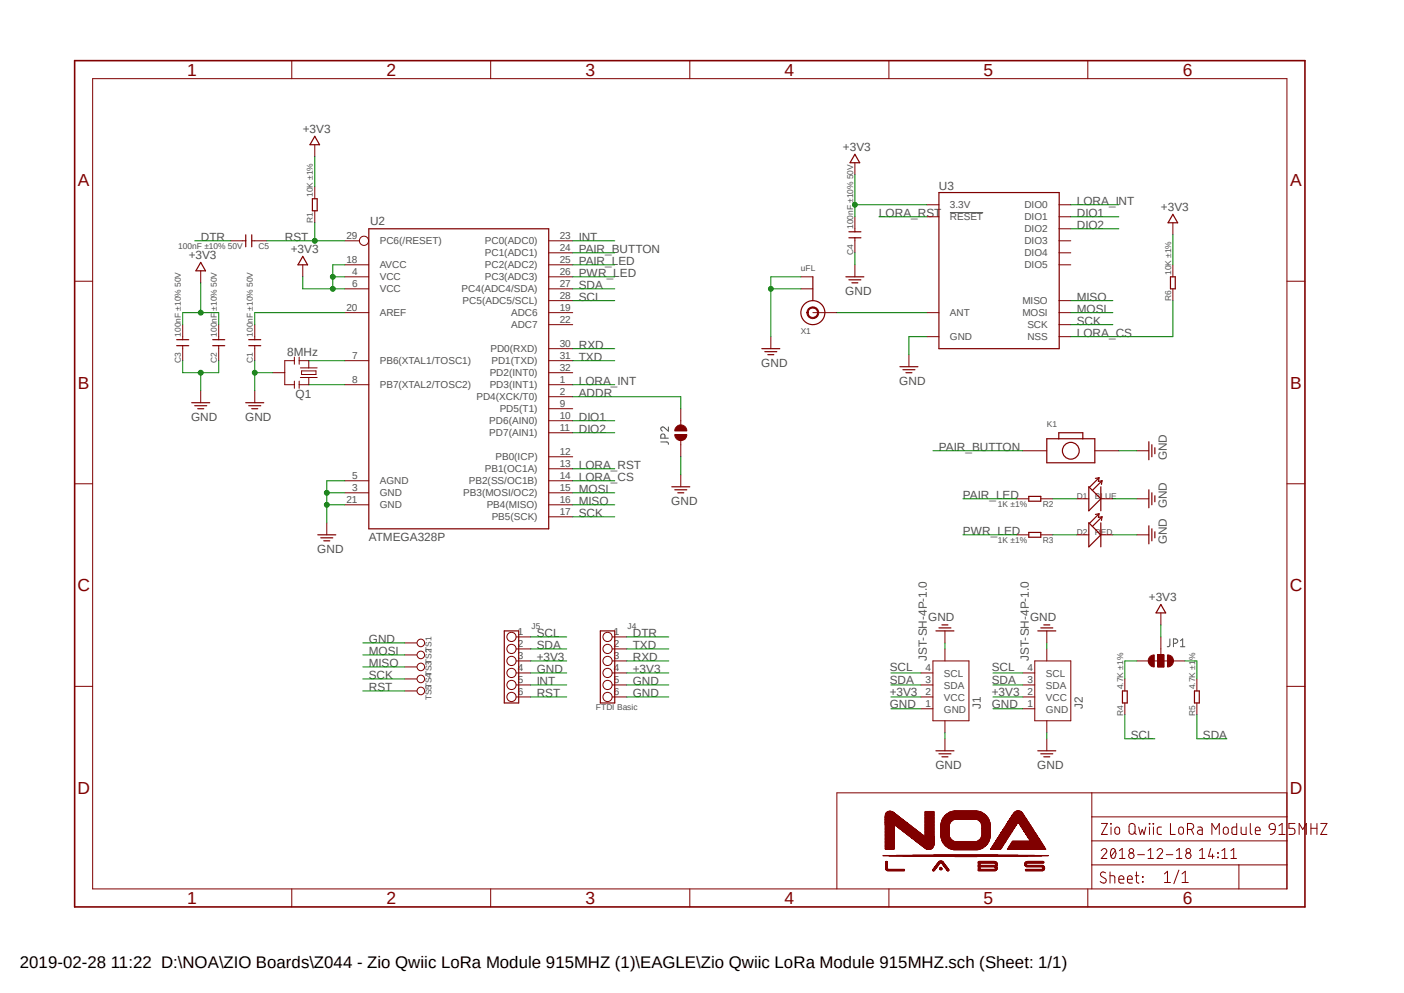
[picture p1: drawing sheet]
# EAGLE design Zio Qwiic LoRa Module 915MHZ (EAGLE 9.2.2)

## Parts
C1  100nF ±10% 50V  C-0603  [C0603]
C2  100nF ±10% 50V  C-0603  [C0603]
C3  100nF ±10% 50V  C-0603  [C0603]
C4  100nF ±10% 50V  C-0603  [C0603]
C5  100nF ±10% 50V  C-0603  [C0603]
D1  BLUE  LED'0603'  [LED-0603]
D2  RED  LED'0603'  [LED-0603]
J1  JST-SH-4P-1.0  [JST-SH-4P]
J2  JST-SH-4P-1.0  [JST-SH-4P]
J4  FTDI Basic  HEADER-6P-60/35MIL  [6P-2.54-60/35MIL]
J5  HEADER-6P-60/35MIL  [6P-2.54-60/35MIL]
JP1  SMT-JUMPER_3_2-NC_TRACE  [SMT-JUMPER_3_2-NC_TRACE]
JP2  JUMPER-SMT_2_NC_PASTE_NOCREM  [SMT-JUMPER_2_NC_PASTE_SILK_NOCREM]
K1  BOTTON-2PSKRKAEE020  [SKRKAEE020]
Q1  8MHz  RESONATORSMD  [RESONATOR-SMD]
R1  10K ±1%  R-0603  [R0603]
R2  1K ±1%  R-0603  [R0603]
R3  1K ±1%  R-0603  [R0603]
R4  4.7K ±1%  R-0603  [R0603]
R5  4.7K ±1%  R-0603  [R0603]
R6  10K ±1%  R-0603  [R0603]
TS1  TEST_POINT35MIL  [1P-35MIL]
TS2  TEST_POINT35MIL  [1P-35MIL]
TS3  TEST_POINT35MIL  [1P-35MIL]
TS4  TEST_POINT35MIL  [1P-35MIL]
TS5  TEST_POINT35MIL  [1P-35MIL]
U2  ATMEGA328P  ATMEGA168  [TQFP32-08]
U3  SPARKX_RFM96W  [SPARKX_RFM95/96/97/98W]
X1  uFL  ANTENNA_U.FL  [U.FL]

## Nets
+3V3: C2.2 C3.2 C4.2 J1.2(VCC) J2.2(VCC) J4.4 J5.3 JP1.2 R1.2 R6.2 U2.4(VCC) U2.6(VCC) U2.18(AVCC) U3.3.3V
ADDR: JP2.2 U2.2(PD4(XCK/T0))
DIO1: U2.10(PD6(AIN0)) U3.DIO1
DIO2: U2.11(PD7(AIN1)) U3.DIO2
DTR: C5.2 J4.1
GND: C1.1 C2.1 C3.1 C4.1 D1.- D2.- J1.1(GND) J1.NC1 J1.NC2 J2.1(GND) J2.NC1 J2.NC2 J4.5 J4.6 J5.4 JP2.1 K1.2 Q1.2 TS1.P$1 U2.3(GND) U2.5(AGND) U2.21(GND) U3.GND@1(GND) U3.GND@2(GND) U3.GND@3(GND) X1.1(GND) X1.2(GND)
INT: J5.5 U2.23(PC0(ADC0))
LORA_CS: R6.1 U2.14(PB2(SS/OC1B)) U3.NSS
LORA_INT: U2.1(PD3(INT1)) U3.DIO0
LORA_RST: U2.13(PB1(OC1A)) U3.!RESET
MISO: TS3.P$1 U2.16(PB4(MISO)) U3.MISO
MOSI: TS2.P$1 U2.15(PB3(MOSI/OC2)) U3.MOSI
N$1: D1.+ R2.1
N$2: D2.+ R3.1
N$4: Q1.3 U2.7(PB6(XTAL1/TOSC1))
N$5: Q1.1 U2.8(PB7(XTAL2/TOSC2))
N$6: C1.2 U2.20(AREF)
N$18: U3.ANT X1.3(SIGNAL)
N$34: JP1.3 R4.2
N$36: JP1.1 R5.2
PAIR_BUTTON: K1.1 U2.24(PC1(ADC1))
PAIR_LED: R2.2 U2.25(PC2(ADC2))
PWR_LED: R3.2 U2.26(PC3(ADC3))
RST: C5.1 J5.6 R1.1 TS5.P$1 U2.29(PC6(/RESET))
RXD: J4.3 U2.30(PD0(RXD))
SCK: TS4.P$1 U2.17(PB5(SCK)) U3.SCK
SCL: J1.4(SCL) J2.4(SCL) J5.1 R4.1 U2.28(PC5(ADC5/SCL))
SDA: J1.3(SDA) J2.3(SDA) J5.2 R5.1 U2.27(PC4(ADC4/SDA))
TXD: J4.2 U2.31(PD1(TXD))
Unconnected: U2.9(PD5(T1)) U2.12(PB0(ICP)) U2.19(ADC6) U2.22(ADC7) U2.32(PD2(INT0)) U3.DIO3 U3.DIO4 U3.DIO5

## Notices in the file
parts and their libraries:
microbuilder: This work is placed in the public domain, and may be freely used for commercial and non-commercial work with the following conditions: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
